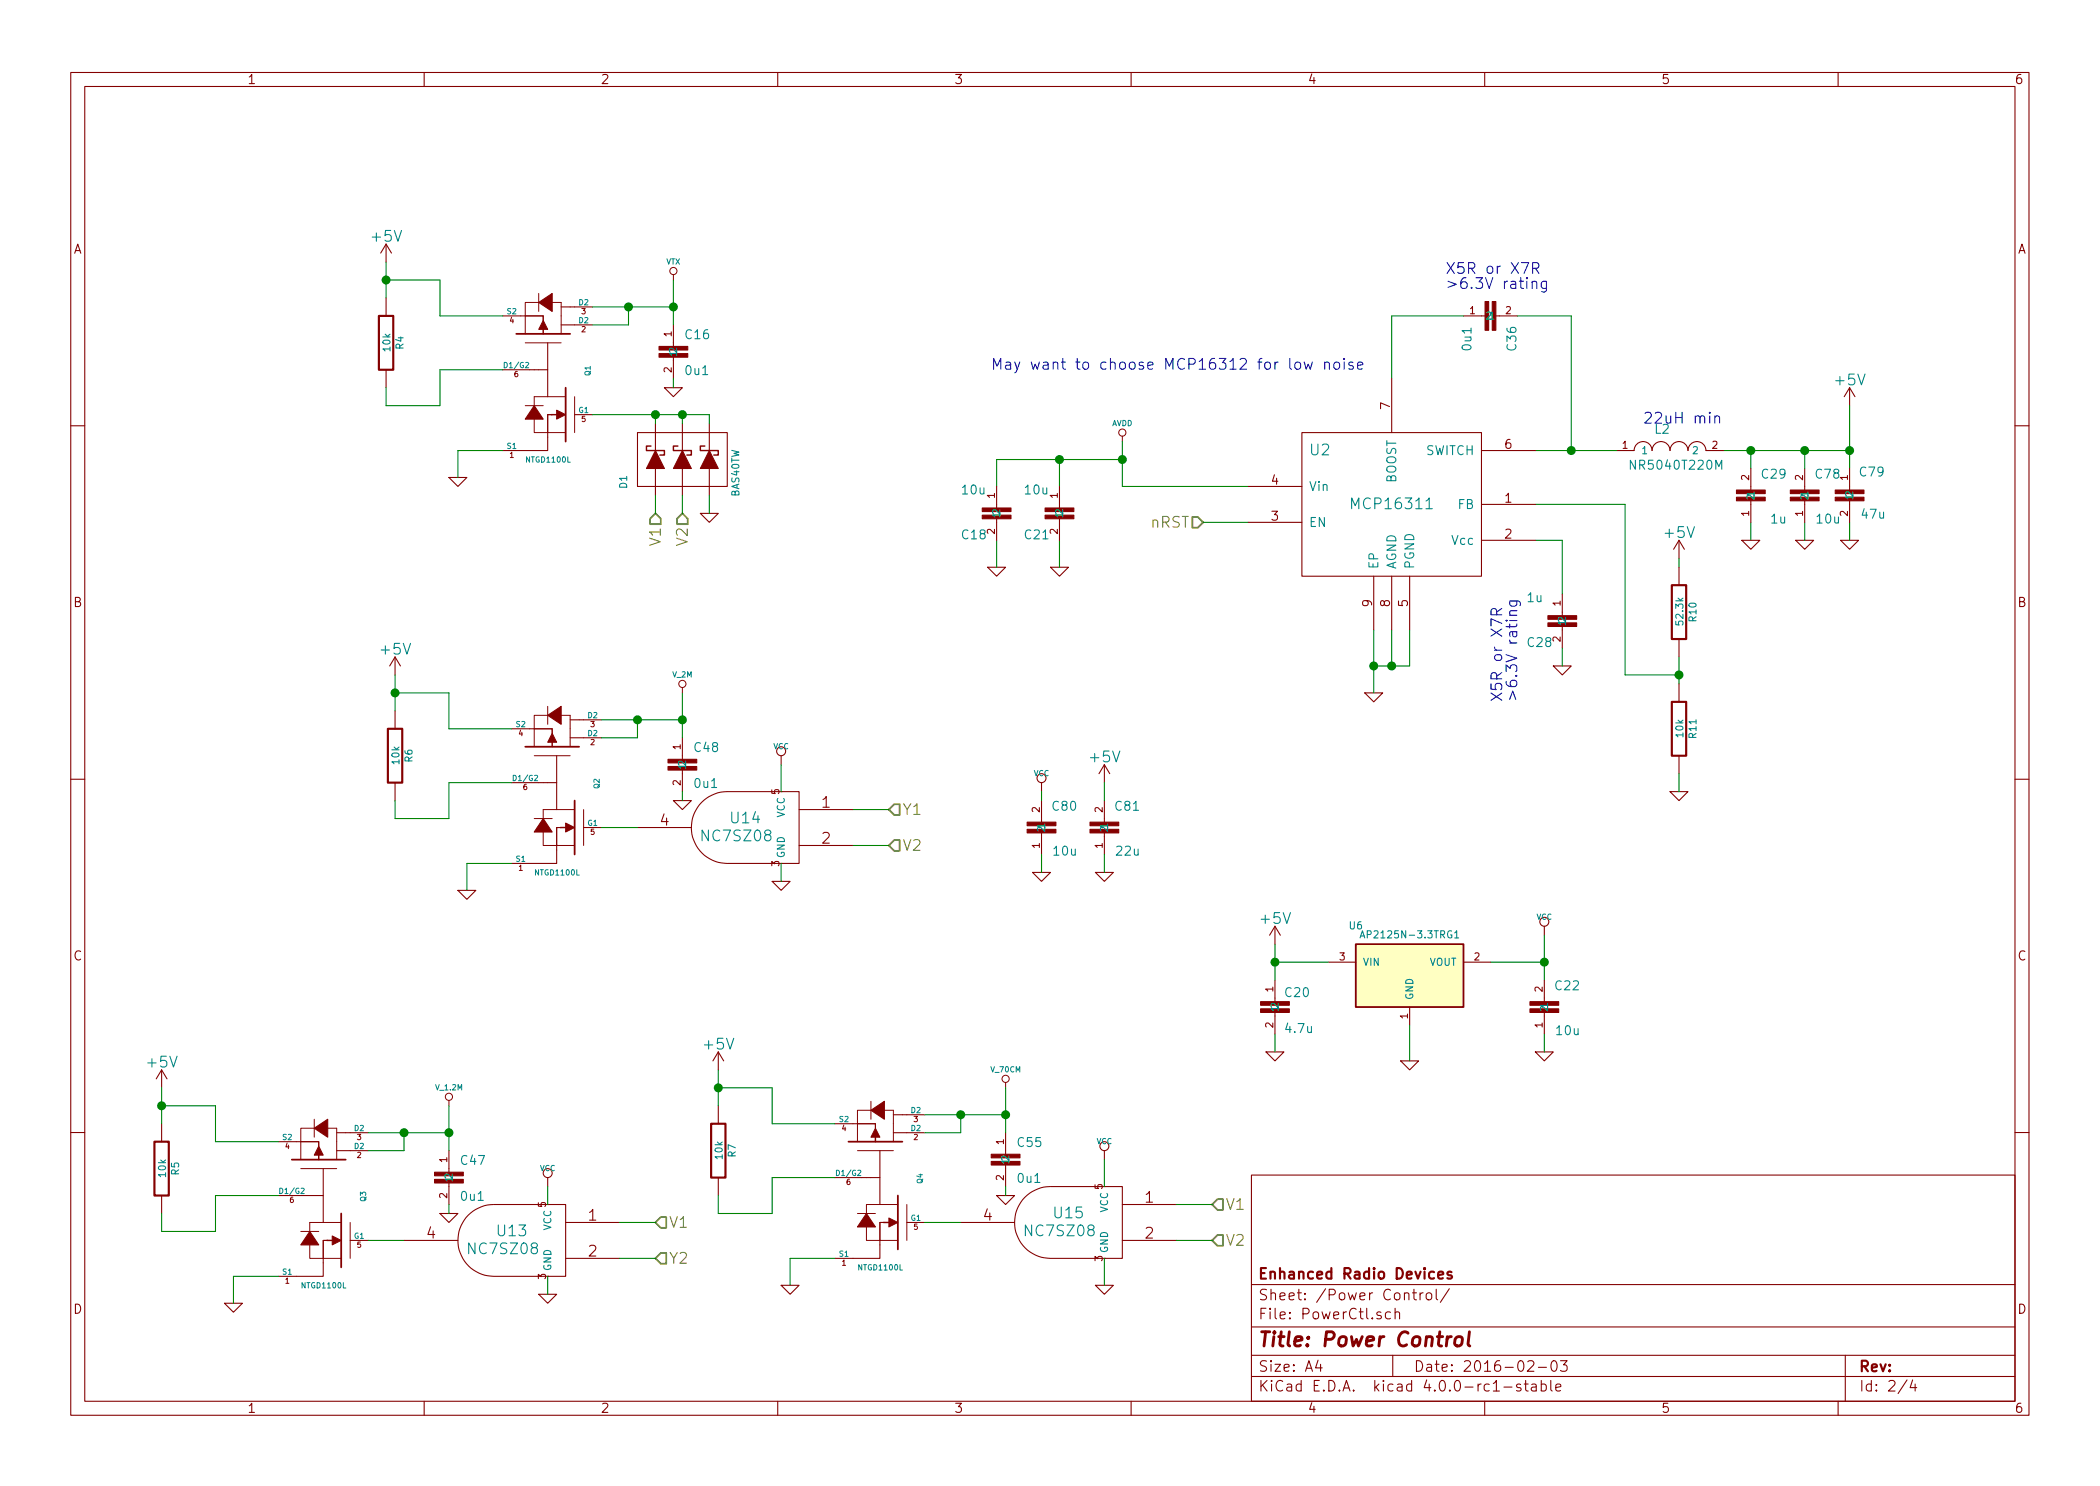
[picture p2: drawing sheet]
EESchema Schematic File Version 2
LIBS:power
LIBS:device
LIBS:transistors
LIBS:conn
LIBS:linear
LIBS:regul
LIBS:74xx
LIBS:cmos4000
LIBS:adc-dac
LIBS:memory
LIBS:xilinx
LIBS:microcontrollers
LIBS:dsp
LIBS:microchip
LIBS:analog_switches
LIBS:motorola
LIBS:texas
LIBS:intel
LIBS:audio
LIBS:interface
LIBS:digital-audio
LIBS:philips
LIBS:display
LIBS:cypress
LIBS:siliconi
LIBS:opto
LIBS:atmel
LIBS:contrib
LIBS:valves
LIBS:metrix_parts
LIBS:mogar_KiCAD
LIBS:SparkFun
LIBS:HamShield09-cache
EELAYER 25 0
EELAYER END
$Descr A4 11693 8268
encoding utf-8
Sheet 2 4
Title "Power Control"
Date "2016-02-03"
Rev ""
Comp "Enhanced Radio Devices"
Comment1 ""
Comment2 ""
Comment3 ""
Comment4 ""
$EndDescr
$Comp
L GND-RESCUE-HAMShield04 #PWR023
U 1 1
P 9750 3000
F 0 "#PWR023" H 9750 3000 30  0001 C CNN
F 1 "GND" H 9750 2930 30  0001 C CNN
F 2 "" H 9750 3000 60  0001 C CNN
F 3 "" H 9750 3000 60  0001 C CNN
	1    9750 3000
	1    0    0    -1  
$EndComp
$Comp
L INDUCTORPWR L2
U 1 1
P 9300 2500
F 0 "L2" V 9450 2500 50  0000 L BNN
F 1 "NR5040T220M" V 9250 2200 50  0000 L BNN
F 2 "mogar_modules_new:NR5040" H 9300 2650 50  0001 C CNN
F 3 "~" H 9300 2500 60  0000 C CNN
	1    9300 2500
	0    -1   -1   0   
$EndComp
Text HLabel 6700 2900 0    60   Input ~ 0
nRST
Text Notes 9150 2350 0    60   ~ 0
22uH min
$Comp
L GND-RESCUE-HAMShield04 #PWR024
U 1 1
P 10050 3000
F 0 "#PWR024" H 10050 3000 30  0001 C CNN
F 1 "GND" H 10050 2930 30  0001 C CNN
F 2 "" H 10050 3000 60  0001 C CNN
F 3 "" H 10050 3000 60  0001 C CNN
	1    10050 3000
	1    0    0    -1  
$EndComp
$Comp
L VCC #PWR025
U 1 1
P 8600 5200
F 0 "#PWR025" H 8600 5300 30  0001 C CNN
F 1 "VCC" H 8600 5300 30  0000 C CNN
F 2 "" H 8600 5200 60  0000 C CNN
F 3 "" H 8600 5200 60  0000 C CNN
	1    8600 5200
	1    0    0    -1  
$EndComp
$Comp
L GND-RESCUE-HAMShield04 #PWR026
U 1 1
P 8600 5850
F 0 "#PWR026" H 8600 5850 30  0001 C CNN
F 1 "GND" H 8600 5780 30  0001 C CNN
F 2 "" H 8600 5850 60  0001 C CNN
F 3 "" H 8600 5850 60  0001 C CNN
	1    8600 5850
	1    0    0    -1  
$EndComp
$Comp
L GND-RESCUE-HAMShield04 #PWR027
U 1 1
P 7850 5900
F 0 "#PWR027" H 7850 5900 30  0001 C CNN
F 1 "GND" H 7850 5830 30  0001 C CNN
F 2 "" H 7850 5900 60  0001 C CNN
F 3 "" H 7850 5900 60  0001 C CNN
	1    7850 5900
	1    0    0    -1  
$EndComp
$Comp
L +5V #PWR028
U 1 1
P 7100 5250
F 0 "#PWR028" H 7100 5100 60  0001 C CNN
F 1 "+5V" H 7100 5390 60  0000 C CNN
F 2 "" H 7100 5250 60  0000 C CNN
F 3 "" H 7100 5250 60  0000 C CNN
	1    7100 5250
	1    0    0    -1  
$EndComp
$Comp
L CAP0603-CAP C20
U 1 1
P 7100 5650
F 0 "C20" H 7150 5750 50  0000 L BNN
F 1 "4.7u" H 7150 5550 50  0000 L BNN
F 2 "Capacitors_SMD:C_0603" H 7550 5500 50  0001 C CNN
F 3 "~" H 7100 5650 60  0000 C CNN
	1    7100 5650
	1    0    0    -1  
$EndComp
$Comp
L GND-RESCUE-HAMShield04 #PWR029
U 1 1
P 7100 5850
F 0 "#PWR029" H 7100 5850 30  0001 C CNN
F 1 "GND" H 7100 5780 30  0001 C CNN
F 2 "" H 7100 5850 60  0001 C CNN
F 3 "" H 7100 5850 60  0001 C CNN
	1    7100 5850
	1    0    0    -1  
$EndComp
$Comp
L +5V #PWR030
U 1 1
P 10300 2250
F 0 "#PWR030" H 10300 2100 60  0001 C CNN
F 1 "+5V" H 10300 2390 60  0000 C CNN
F 2 "" H 10300 2250 60  0000 C CNN
F 3 "" H 10300 2250 60  0000 C CNN
	1    10300 2250
	1    0    0    -1  
$EndComp
$Comp
L +5V #PWR031
U 1 1
P 9350 3100
F 0 "#PWR031" H 9350 2950 60  0001 C CNN
F 1 "+5V" H 9350 3240 60  0000 C CNN
F 2 "" H 9350 3100 60  0000 C CNN
F 3 "" H 9350 3100 60  0000 C CNN
	1    9350 3100
	1    0    0    -1  
$EndComp
$Comp
L GND-RESCUE-HAMShield04 #PWR032
U 1 1
P 7650 3850
F 0 "#PWR032" H 7650 3850 30  0001 C CNN
F 1 "GND" H 7650 3780 30  0001 C CNN
F 2 "" H 7650 3850 60  0001 C CNN
F 3 "" H 7650 3850 60  0001 C CNN
	1    7650 3850
	1    0    0    -1  
$EndComp
$Comp
L AVDD #PWR033
U 1 1
P 6250 2450
F 0 "#PWR033" H 6250 2550 30  0001 C CNN
F 1 "AVDD" H 6250 2550 30  0000 C CNN
F 2 "" H 6250 2450 60  0001 C CNN
F 3 "" H 6250 2450 60  0001 C CNN
	1    6250 2450
	1    0    0    -1  
$EndComp
$Comp
L R-RESCUE-HAMShield04 R4
U 1 1
P 2150 1900
F 0 "R4" V 2230 1900 40  0000 C CNN
F 1 "10k" V 2157 1901 40  0000 C CNN
F 2 "Resistors_SMD:R_0402" V 2080 1900 30  0001 C CNN
F 3 "" H 2150 1900 30  0000 C CNN
	1    2150 1900
	1    0    0    -1  
$EndComp
$Comp
L VTX #VTX034
U 1 1
P 3750 1550
F 0 "#VTX034" H 3750 1650 30  0001 C CNN
F 1 "VTX" H 3750 1650 30  0000 C CNN
F 2 "" H 3750 1550 60  0001 C CNN
F 3 "" H 3750 1550 60  0001 C CNN
	1    3750 1550
	1    0    0    -1  
$EndComp
$Comp
L CAP0603-CAP C?
U 1 1
P 3750 2000
AR Path="/5209228F/520BF374" Ref="C?"  Part="1" 
AR Path="/5220DBD9/55F6A07B" Ref="C16"  Part="1" 
F 0 "C16" H 3810 2115 50  0000 L BNN
F 1 "0u1" H 3810 1915 50  0000 L BNN
F 2 "Capacitors_SMD:C_0402" H 4200 1850 50  0001 C CNN
F 3 "" H 3750 2000 60  0001 C CNN
	1    3750 2000
	1    0    0    -1  
$EndComp
$Comp
L GND-RESCUE-HAMShield04 #PWR035
U 1 1
P 3750 2150
F 0 "#PWR035" H 3750 2150 30  0001 C CNN
F 1 "GND" H 3750 2080 30  0001 C CNN
F 2 "" H 3750 2150 60  0001 C CNN
F 3 "" H 3750 2150 60  0001 C CNN
	1    3750 2150
	1    0    0    -1  
$EndComp
$Comp
L GND-RESCUE-HAMShield04 #PWR036
U 1 1
P 2550 2650
F 0 "#PWR036" H 2550 2650 30  0001 C CNN
F 1 "GND" H 2550 2580 30  0001 C CNN
F 2 "" H 2550 2650 60  0001 C CNN
F 3 "" H 2550 2650 60  0001 C CNN
	1    2550 2650
	1    0    0    -1  
$EndComp
$Comp
L +5V #PWR037
U 1 1
P 2150 1450
F 0 "#PWR037" H 2150 1300 60  0001 C CNN
F 1 "+5V" H 2150 1590 60  0000 C CNN
F 2 "" H 2150 1450 60  0000 C CNN
F 3 "" H 2150 1450 60  0000 C CNN
	1    2150 1450
	1    0    0    -1  
$EndComp
$Comp
L NTGD1100L Q1
U 1 1
P 3050 2050
F 0 "Q1" H 3075 1825 30  0000 R CNN
F 1 "NTGD1100L" V 2550 2175 30  0000 R CNN
F 2 "mogar_modules_new:SC-74" V 2800 1950 60  0001 C CNN
F 3 "" V 2800 1950 60  0000 C CNN
	1    3050 2050
	0    -1   -1   0   
$EndComp
$Comp
L CAP0603-CAP C36
U 1 1
P 8350 1750
F 0 "C36" H 8150 1650 50  0000 L BNN
F 1 "0u1" H 8150 1900 50  0000 L BNN
F 2 "Capacitors_SMD:C_0402" H 8800 1600 50  0001 C CNN
F 3 "~" H 8350 1750 60  0000 C CNN
	1    8350 1750
	0    -1   -1   0   
$EndComp
$Comp
L GND-RESCUE-HAMShield04 #PWR038
U 1 1
P 5550 3150
F 0 "#PWR038" H 5550 3150 30  0001 C CNN
F 1 "GND" H 5550 3080 30  0001 C CNN
F 2 "" H 5550 3150 60  0001 C CNN
F 3 "" H 5550 3150 60  0001 C CNN
	1    5550 3150
	1    0    0    -1  
$EndComp
$Comp
L GND-RESCUE-HAMShield04 #PWR039
U 1 1
P 5900 3150
F 0 "#PWR039" H 5900 3150 30  0001 C CNN
F 1 "GND" H 5900 3080 30  0001 C CNN
F 2 "" H 5900 3150 60  0001 C CNN
F 3 "" H 5900 3150 60  0001 C CNN
	1    5900 3150
	1    0    0    -1  
$EndComp
Text Notes 8050 1600 0    60   ~ 0
X5R or X7R\n>6.3V rating
$Comp
L R-RESCUE-HAMShield04 R7
U 1 1
P 4000 6400
F 0 "R7" V 4080 6400 40  0000 C CNN
F 1 "10k" V 4007 6401 40  0000 C CNN
F 2 "Resistors_SMD:R_0402" V 3930 6400 30  0001 C CNN
F 3 "" H 4000 6400 30  0000 C CNN
	1    4000 6400
	1    0    0    -1  
$EndComp
$Comp
L CAP0603-CAP C?
U 1 1
P 5600 6500
AR Path="/5209228F/520BF374" Ref="C?"  Part="1" 
AR Path="/5220DBD9/55F85BB3" Ref="C55"  Part="1" 
F 0 "C55" H 5660 6615 50  0000 L BNN
F 1 "0u1" H 5660 6415 50  0000 L BNN
F 2 "Capacitors_SMD:C_0402" H 6050 6350 50  0001 C CNN
F 3 "" H 5600 6500 60  0001 C CNN
	1    5600 6500
	1    0    0    -1  
$EndComp
$Comp
L GND-RESCUE-HAMShield04 #PWR040
U 1 1
P 5600 6650
F 0 "#PWR040" H 5600 6650 30  0001 C CNN
F 1 "GND" H 5600 6580 30  0001 C CNN
F 2 "" H 5600 6650 60  0001 C CNN
F 3 "" H 5600 6650 60  0001 C CNN
	1    5600 6650
	1    0    0    -1  
$EndComp
$Comp
L GND-RESCUE-HAMShield04 #PWR041
U 1 1
P 4400 7150
F 0 "#PWR041" H 4400 7150 30  0001 C CNN
F 1 "GND" H 4400 7080 30  0001 C CNN
F 2 "" H 4400 7150 60  0001 C CNN
F 3 "" H 4400 7150 60  0001 C CNN
	1    4400 7150
	1    0    0    -1  
$EndComp
$Comp
L +5V #PWR042
U 1 1
P 4000 5950
F 0 "#PWR042" H 4000 5800 60  0001 C CNN
F 1 "+5V" H 4000 6090 60  0000 C CNN
F 2 "" H 4000 5950 60  0000 C CNN
F 3 "" H 4000 5950 60  0000 C CNN
	1    4000 5950
	1    0    0    -1  
$EndComp
$Comp
L NTGD1100L Q4
U 1 1
P 4900 6550
F 0 "Q4" H 4925 6325 30  0000 R CNN
F 1 "NTGD1100L" V 4400 6675 30  0000 R CNN
F 2 "mogar_modules_new:SC-74" V 4650 6450 60  0001 C CNN
F 3 "" V 4650 6450 60  0000 C CNN
	1    4900 6550
	0    -1   -1   0   
$EndComp
$Comp
L R-RESCUE-HAMShield04 R5
U 1 1
P 900 6500
F 0 "R5" V 980 6500 40  0000 C CNN
F 1 "10k" V 907 6501 40  0000 C CNN
F 2 "Resistors_SMD:R_0402" V 830 6500 30  0001 C CNN
F 3 "" H 900 6500 30  0000 C CNN
	1    900  6500
	1    0    0    -1  
$EndComp
$Comp
L CAP0603-CAP C?
U 1 1
P 2500 6600
AR Path="/5209228F/520BF374" Ref="C?"  Part="1" 
AR Path="/5220DBD9/55F85D7C" Ref="C47"  Part="1" 
F 0 "C47" H 2560 6715 50  0000 L BNN
F 1 "0u1" H 2560 6515 50  0000 L BNN
F 2 "Capacitors_SMD:C_0402" H 2950 6450 50  0001 C CNN
F 3 "" H 2500 6600 60  0001 C CNN
	1    2500 6600
	1    0    0    -1  
$EndComp
$Comp
L GND-RESCUE-HAMShield04 #PWR043
U 1 1
P 2500 6750
F 0 "#PWR043" H 2500 6750 30  0001 C CNN
F 1 "GND" H 2500 6680 30  0001 C CNN
F 2 "" H 2500 6750 60  0001 C CNN
F 3 "" H 2500 6750 60  0001 C CNN
	1    2500 6750
	1    0    0    -1  
$EndComp
$Comp
L GND-RESCUE-HAMShield04 #PWR044
U 1 1
P 1300 7250
F 0 "#PWR044" H 1300 7250 30  0001 C CNN
F 1 "GND" H 1300 7180 30  0001 C CNN
F 2 "" H 1300 7250 60  0001 C CNN
F 3 "" H 1300 7250 60  0001 C CNN
	1    1300 7250
	1    0    0    -1  
$EndComp
$Comp
L +5V #PWR045
U 1 1
P 900 6050
F 0 "#PWR045" H 900 5900 60  0001 C CNN
F 1 "+5V" H 900 6190 60  0000 C CNN
F 2 "" H 900 6050 60  0000 C CNN
F 3 "" H 900 6050 60  0000 C CNN
	1    900  6050
	1    0    0    -1  
$EndComp
$Comp
L NTGD1100L Q2
U 1 1
P 3100 4350
F 0 "Q2" H 3125 4125 30  0000 R CNN
F 1 "NTGD1100L" V 2600 4475 30  0000 R CNN
F 2 "mogar_modules_new:SC-74" V 2850 4250 60  0001 C CNN
F 3 "" V 2850 4250 60  0000 C CNN
	1    3100 4350
	0    -1   -1   0   
$EndComp
$Comp
L R-RESCUE-HAMShield04 R6
U 1 1
P 2200 4200
F 0 "R6" V 2280 4200 40  0000 C CNN
F 1 "10k" V 2207 4201 40  0000 C CNN
F 2 "Resistors_SMD:R_0402" V 2130 4200 30  0001 C CNN
F 3 "" H 2200 4200 30  0000 C CNN
	1    2200 4200
	1    0    0    -1  
$EndComp
$Comp
L CAP0603-CAP C?
U 1 1
P 3800 4300
AR Path="/5209228F/520BF374" Ref="C?"  Part="1" 
AR Path="/5220DBD9/55F85F5A" Ref="C48"  Part="1" 
F 0 "C48" H 3860 4415 50  0000 L BNN
F 1 "0u1" H 3860 4215 50  0000 L BNN
F 2 "Capacitors_SMD:C_0402" H 4250 4150 50  0001 C CNN
F 3 "" H 3800 4300 60  0001 C CNN
	1    3800 4300
	1    0    0    -1  
$EndComp
$Comp
L GND-RESCUE-HAMShield04 #PWR046
U 1 1
P 3800 4450
F 0 "#PWR046" H 3800 4450 30  0001 C CNN
F 1 "GND" H 3800 4380 30  0001 C CNN
F 2 "" H 3800 4450 60  0001 C CNN
F 3 "" H 3800 4450 60  0001 C CNN
	1    3800 4450
	1    0    0    -1  
$EndComp
$Comp
L GND-RESCUE-HAMShield04 #PWR047
U 1 1
P 2600 4950
F 0 "#PWR047" H 2600 4950 30  0001 C CNN
F 1 "GND" H 2600 4880 30  0001 C CNN
F 2 "" H 2600 4950 60  0001 C CNN
F 3 "" H 2600 4950 60  0001 C CNN
	1    2600 4950
	1    0    0    -1  
$EndComp
$Comp
L +5V #PWR048
U 1 1
P 2200 3750
F 0 "#PWR048" H 2200 3600 60  0001 C CNN
F 1 "+5V" H 2200 3890 60  0000 C CNN
F 2 "" H 2200 3750 60  0000 C CNN
F 3 "" H 2200 3750 60  0000 C CNN
	1    2200 3750
	1    0    0    -1  
$EndComp
$Comp
L NTGD1100L Q3
U 1 1
P 1800 6650
F 0 "Q3" H 1825 6425 30  0000 R CNN
F 1 "NTGD1100L" V 1300 6775 30  0000 R CNN
F 2 "mogar_modules_new:SC-74" V 1550 6550 60  0001 C CNN
F 3 "" V 1550 6550 60  0000 C CNN
	1    1800 6650
	0    -1   -1   0   
$EndComp
$Comp
L V_2M #V_2M049
U 1 1
P 3800 3850
F 0 "#V_2M049" H 3800 3950 30  0001 C CNN
F 1 "V_2M" H 3800 3950 30  0000 C CNN
F 2 "" H 3800 3850 60  0000 C CNN
F 3 "" H 3800 3850 60  0000 C CNN
	1    3800 3850
	1    0    0    -1  
$EndComp
$Comp
L V_70CM #V_70CM050
U 1 1
P 5600 6050
F 0 "#V_70CM050" H 5600 6150 30  0001 C CNN
F 1 "V_70CM" H 5600 6150 30  0000 C CNN
F 2 "" H 5600 6050 60  0000 C CNN
F 3 "" H 5600 6050 60  0000 C CNN
	1    5600 6050
	1    0    0    -1  
$EndComp
$Comp
L V_1.2M #V_1.2M051
U 1 1
P 2500 6150
F 0 "#V_1.2M051" H 2500 6250 30  0001 C CNN
F 1 "V_1.2M" H 2500 6250 30  0000 C CNN
F 2 "" H 2500 6150 60  0000 C CNN
F 3 "" H 2500 6150 60  0000 C CNN
	1    2500 6150
	1    0    0    -1  
$EndComp
$Comp
L BAS40TW D1
U 1 1
P 3800 2550
F 0 "D1" H 3675 2875 40  0000 C CNN
F 1 "BAS40TW" H 3725 2250 40  0000 C CNN
F 2 "mogar_modules_new:SOT-363" H 3800 2700 60  0001 C CNN
F 3 "" H 3800 2700 60  0000 C CNN
	1    3800 2550
	0    -1   -1   0   
$EndComp
$Comp
L NC7SZ08 U14
U 1 1
P 4150 4600
F 0 "U14" H 4150 4650 60  0000 C CNN
F 1 "NC7SZ08" H 4200 4550 60  0000 C CNN
F 2 "Transistors_SMD:sc70-5" H 4150 4600 60  0001 C CNN
F 3 "" H 4150 4600 60  0000 C CNN
	1    4150 4600
	-1   0    0    -1  
$EndComp
$Comp
L NC7SZ08 U13
U 1 1
P 2850 6900
F 0 "U13" H 2850 6950 60  0000 C CNN
F 1 "NC7SZ08" H 2900 6850 60  0000 C CNN
F 2 "Transistors_SMD:sc70-5" H 2850 6900 60  0001 C CNN
F 3 "" H 2850 6900 60  0000 C CNN
	1    2850 6900
	-1   0    0    -1  
$EndComp
$Comp
L NC7SZ08 U15
U 1 1
P 5950 6800
F 0 "U15" H 5950 6850 60  0000 C CNN
F 1 "NC7SZ08" H 6000 6750 60  0000 C CNN
F 2 "Transistors_SMD:sc70-5" H 5950 6800 60  0001 C CNN
F 3 "" H 5950 6800 60  0000 C CNN
	1    5950 6800
	-1   0    0    -1  
$EndComp
$Comp
L GND-RESCUE-HAMShield04 #PWR052
U 1 1
P 4350 4900
F 0 "#PWR052" H 4350 4900 30  0001 C CNN
F 1 "GND" H 4350 4830 30  0001 C CNN
F 2 "" H 4350 4900 60  0001 C CNN
F 3 "" H 4350 4900 60  0001 C CNN
	1    4350 4900
	1    0    0    -1  
$EndComp
$Comp
L GND-RESCUE-HAMShield04 #PWR053
U 1 1
P 3050 7200
F 0 "#PWR053" H 3050 7200 30  0001 C CNN
F 1 "GND" H 3050 7130 30  0001 C CNN
F 2 "" H 3050 7200 60  0001 C CNN
F 3 "" H 3050 7200 60  0001 C CNN
	1    3050 7200
	1    0    0    -1  
$EndComp
$Comp
L GND-RESCUE-HAMShield04 #PWR054
U 1 1
P 6150 7150
F 0 "#PWR054" H 6150 7150 30  0001 C CNN
F 1 "GND" H 6150 7080 30  0001 C CNN
F 2 "" H 6150 7150 60  0001 C CNN
F 3 "" H 6150 7150 60  0001 C CNN
	1    6150 7150
	1    0    0    -1  
$EndComp
$Comp
L VCC #PWR055
U 1 1
P 6150 6450
F 0 "#PWR055" H 6150 6550 30  0001 C CNN
F 1 "VCC" H 6150 6550 30  0000 C CNN
F 2 "" H 6150 6450 60  0000 C CNN
F 3 "" H 6150 6450 60  0000 C CNN
	1    6150 6450
	1    0    0    -1  
$EndComp
$Comp
L VCC #PWR056
U 1 1
P 3050 6600
F 0 "#PWR056" H 3050 6700 30  0001 C CNN
F 1 "VCC" H 3050 6700 30  0000 C CNN
F 2 "" H 3050 6600 60  0000 C CNN
F 3 "" H 3050 6600 60  0000 C CNN
	1    3050 6600
	1    0    0    -1  
$EndComp
$Comp
L VCC #PWR057
U 1 1
P 4350 4250
F 0 "#PWR057" H 4350 4350 30  0001 C CNN
F 1 "VCC" H 4350 4350 30  0000 C CNN
F 2 "" H 4350 4250 60  0000 C CNN
F 3 "" H 4350 4250 60  0000 C CNN
	1    4350 4250
	1    0    0    -1  
$EndComp
Text HLabel 3650 6800 2    60   Input ~ 0
V1
Text HLabel 3650 7000 2    60   Input ~ 0
Y2
Text HLabel 6750 6700 2    60   Input ~ 0
V1
Text HLabel 6750 6900 2    60   Input ~ 0
V2
Text HLabel 4950 4500 2    60   Input ~ 0
Y1
Text HLabel 4950 4700 2    60   Input ~ 0
V2
Text HLabel 3650 2850 3    60   Input ~ 0
V1
Text HLabel 3800 2850 3    60   Input ~ 0
V2
$Comp
L CAP0603-CAP C28
U 1 1
P 8700 3500
F 0 "C28" H 8500 3400 50  0000 L BNN
F 1 "1u" H 8500 3650 50  0000 L BNN
F 2 "Capacitors_SMD:C_0402" H 9150 3350 50  0001 C CNN
F 3 "~" H 8700 3500 60  0000 C CNN
	1    8700 3500
	1    0    0    -1  
$EndComp
$Comp
L GND-RESCUE-HAMShield04 #PWR058
U 1 1
P 8700 3700
F 0 "#PWR058" H 8700 3700 30  0001 C CNN
F 1 "GND" H 8700 3630 30  0001 C CNN
F 2 "" H 8700 3700 60  0001 C CNN
F 3 "" H 8700 3700 60  0001 C CNN
	1    8700 3700
	1    0    0    -1  
$EndComp
Wire Wire Line
	8550 2500 9000 2500
Wire Wire Line
	9750 3000 9750 2900
Wire Wire Line
	9750 2500 9750 2600
Connection ~ 9750 2500
Connection ~ 10050 2500
Wire Wire Line
	10050 3000 10050 2900
Wire Wire Line
	8600 5200 8600 5450
Connection ~ 8600 5350
Wire Wire Line
	8600 5850 8600 5750
Wire Wire Line
	7850 5900 7850 5700
Wire Wire Line
	7400 5350 7100 5350
Wire Wire Line
	7100 5250 7100 5450
Connection ~ 7100 5350
Wire Wire Line
	7100 5850 7100 5750
Wire Wire Line
	9600 2500 10300 2500
Wire Wire Line
	2550 2650 2550 2500
Wire Wire Line
	3300 1700 3750 1700
Wire Wire Line
	3750 1550 3750 1800
Connection ~ 3750 1700
Wire Wire Line
	3300 1800 3500 1800
Wire Wire Line
	3500 1800 3500 1700
Connection ~ 3500 1700
Wire Wire Line
	2150 1450 2150 1650
Wire Wire Line
	2800 1750 2450 1750
Wire Wire Line
	2450 1750 2450 1550
Wire Wire Line
	2450 1550 2150 1550
Connection ~ 2150 1550
Wire Wire Line
	2450 2050 2800 2050
Wire Wire Line
	2150 2250 2150 2150
Wire Wire Line
	2450 2050 2450 2250
Wire Wire Line
	2450 2250 2150 2250
Wire Wire Line
	3750 2150 3750 2100
Wire Wire Line
	3300 2300 3950 2300
Wire Wire Line
	2550 2500 2800 2500
Wire Wire Line
	6700 2900 6950 2900
Wire Wire Line
	7650 3850 7650 3500
Connection ~ 7650 3700
Wire Wire Line
	7850 3500 7850 3700
Wire Wire Line
	7750 3500 7750 3700
Connection ~ 7750 3700
Wire Wire Line
	9350 3100 9350 3150
Connection ~ 8750 2500
Wire Wire Line
	8150 1750 7750 1750
Wire Wire Line
	7750 1750 7750 2100
Wire Wire Line
	5900 3000 5900 3150
Wire Wire Line
	5550 3150 5550 3000
Wire Wire Line
	5550 2550 5550 2700
Connection ~ 6250 2550
Wire Wire Line
	5900 2550 5900 2700
Connection ~ 5900 2550
Wire Wire Line
	5550 2550 6250 2550
Wire Wire Line
	8600 5350 8300 5350
Wire Wire Line
	4400 7150 4400 7000
Wire Wire Line
	5150 6200 5600 6200
Wire Wire Line
	5600 6050 5600 6300
Connection ~ 5600 6200
Wire Wire Line
	5150 6300 5350 6300
Wire Wire Line
	5350 6300 5350 6200
Connection ~ 5350 6200
Wire Wire Line
	4000 5950 4000 6150
Wire Wire Line
	4650 6250 4300 6250
Wire Wire Line
	4300 6250 4300 6050
Wire Wire Line
	4300 6050 4000 6050
Connection ~ 4000 6050
Wire Wire Line
	4300 6550 4650 6550
Wire Wire Line
	4000 6750 4000 6650
Wire Wire Line
	4300 6550 4300 6750
Wire Wire Line
	4300 6750 4000 6750
Wire Wire Line
	5600 6650 5600 6600
Wire Wire Line
	5350 6800 5150 6800
Wire Wire Line
	4400 7000 4650 7000
Wire Wire Line
	1300 7250 1300 7100
Wire Wire Line
	2050 6300 2500 6300
Wire Wire Line
	2500 6150 2500 6400
Connection ~ 2500 6300
Wire Wire Line
	2050 6400 2250 6400
Wire Wire Line
	2250 6400 2250 6300
Connection ~ 2250 6300
Wire Wire Line
	900  6050 900  6250
Wire Wire Line
	1550 6350 1200 6350
Wire Wire Line
	1200 6350 1200 6150
Wire Wire Line
	1200 6150 900  6150
Connection ~ 900  6150
Wire Wire Line
	1200 6650 1550 6650
Wire Wire Line
	900  6850 900  6750
Wire Wire Line
	1200 6650 1200 6850
Wire Wire Line
	1200 6850 900  6850
Wire Wire Line
	2500 6750 2500 6700
Wire Wire Line
	2250 6900 2050 6900
Wire Wire Line
	1300 7100 1550 7100
Wire Wire Line
	2600 4950 2600 4800
Wire Wire Line
	3350 4000 3800 4000
Wire Wire Line
	3800 3850 3800 4100
Connection ~ 3800 4000
Wire Wire Line
	3350 4100 3550 4100
Wire Wire Line
	3550 4100 3550 4000
Connection ~ 3550 4000
Wire Wire Line
	2200 3750 2200 3950
Wire Wire Line
	2850 4050 2500 4050
Wire Wire Line
	2500 4050 2500 3850
Wire Wire Line
	2500 3850 2200 3850
Connection ~ 2200 3850
Wire Wire Line
	2500 4350 2850 4350
Wire Wire Line
	2200 4550 2200 4450
Wire Wire Line
	2500 4350 2500 4550
Wire Wire Line
	2500 4550 2200 4550
Wire Wire Line
	3800 4450 3800 4400
Wire Wire Line
	3550 4600 3350 4600
Wire Wire Line
	2600 4800 2850 4800
Wire Wire Line
	3950 2300 3950 2350
Wire Wire Line
	3800 2350 3800 2300
Connection ~ 3800 2300
Wire Wire Line
	3650 2350 3650 2300
Connection ~ 3650 2300
Wire Wire Line
	3800 2750 3800 2850
Wire Wire Line
	3650 2750 3650 2850
Wire Wire Line
	4350 4900 4350 4800
Wire Wire Line
	3050 7200 3050 7100
Wire Wire Line
	6150 7150 6150 7000
Wire Wire Line
	6150 6450 6150 6600
Wire Wire Line
	3050 6600 3050 6700
Wire Wire Line
	4350 4250 4350 4400
Wire Wire Line
	3650 6800 3450 6800
Wire Wire Line
	3650 7000 3450 7000
Wire Wire Line
	6750 6700 6550 6700
Wire Wire Line
	6750 6900 6550 6900
Wire Wire Line
	4950 4500 4750 4500
Wire Wire Line
	4950 4700 4750 4700
Wire Wire Line
	6950 2700 6250 2700
Wire Wire Line
	6250 2700 6250 2450
Wire Wire Line
	8750 2500 8750 1750
Wire Wire Line
	8750 1750 8450 1750
Wire Wire Line
	8700 3700 8700 3600
Wire Wire Line
	8550 3000 8700 3000
Wire Wire Line
	8700 3000 8700 3300
Wire Wire Line
	7850 3700 7650 3700
$Comp
L R-RESCUE-HAMShield04 R10
U 1 1
P 9350 3400
F 0 "R10" V 9430 3400 40  0000 C CNN
F 1 "52.3k" V 9357 3401 40  0000 C CNN
F 2 "Resistors_SMD:R_0402" V 9280 3400 30  0001 C CNN
F 3 "" H 9350 3400 30  0000 C CNN
	1    9350 3400
	1    0    0    -1  
$EndComp
$Comp
L R-RESCUE-HAMShield04 R11
U 1 1
P 9350 4050
F 0 "R11" V 9430 4050 40  0000 C CNN
F 1 "10k" V 9357 4051 40  0000 C CNN
F 2 "Resistors_SMD:R_0402" V 9280 4050 30  0001 C CNN
F 3 "" H 9350 4050 30  0000 C CNN
	1    9350 4050
	1    0    0    -1  
$EndComp
$Comp
L GND-RESCUE-HAMShield04 #PWR059
U 1 1
P 9350 4400
F 0 "#PWR059" H 9350 4400 30  0001 C CNN
F 1 "GND" H 9350 4330 30  0001 C CNN
F 2 "" H 9350 4400 60  0001 C CNN
F 3 "" H 9350 4400 60  0001 C CNN
	1    9350 4400
	1    0    0    -1  
$EndComp
Wire Wire Line
	9350 4400 9350 4300
Wire Wire Line
	9350 3800 9350 3650
Wire Wire Line
	8550 2800 9050 2800
Wire Wire Line
	9050 2800 9050 3750
Wire Wire Line
	9050 3750 9350 3750
Connection ~ 9350 3750
Text Notes 8450 3900 1    60   ~ 0
X5R or X7R\n>6.3V rating
Text Notes 7600 2050 2    60   ~ 0
May want to choose MCP16312 for low noise
$Comp
L CAP0603-CAP C18
U 1 1
P 5550 2900
F 0 "C18" H 5350 2800 50  0000 L BNN
F 1 "10u" H 5350 3050 50  0000 L BNN
F 2 "Capacitors_SMD:C_0805" H 6000 2750 50  0001 C CNN
F 3 "~" H 5550 2900 60  0000 C CNN
	1    5550 2900
	1    0    0    -1  
$EndComp
$Comp
L CAP0603-CAP C21
U 1 1
P 5900 2900
F 0 "C21" H 5700 2800 50  0000 L BNN
F 1 "10u" H 5700 3050 50  0000 L BNN
F 2 "Capacitors_SMD:C_0805" H 6350 2750 50  0001 C CNN
F 3 "~" H 5900 2900 60  0000 C CNN
	1    5900 2900
	1    0    0    -1  
$EndComp
$Comp
L CAP0603-CAP C78
U 1 1
P 10050 2700
F 0 "C78" H 9850 2600 50  0000 L BNN
F 1 "10u" H 9850 2850 50  0000 L BNN
F 2 "Capacitors_SMD:C_0805" H 10500 2550 50  0001 C CNN
F 3 "~" H 10050 2700 60  0000 C CNN
	1    10050 2700
	-1   0    0    1   
$EndComp
$Comp
L GND-RESCUE-HAMShield04 #PWR060
U 1 1
P 10300 3000
F 0 "#PWR060" H 10300 3000 30  0001 C CNN
F 1 "GND" H 10300 2930 30  0001 C CNN
F 2 "" H 10300 3000 60  0001 C CNN
F 3 "" H 10300 3000 60  0001 C CNN
	1    10300 3000
	1    0    0    -1  
$EndComp
Wire Wire Line
	10300 3000 10300 2900
Wire Wire Line
	10300 2250 10300 2600
Wire Wire Line
	10050 2500 10050 2600
Connection ~ 10300 2500
$Comp
L CAP0805 C?
U 1 1
P 10300 2800
AR Path="/561E94EB" Ref="C?"  Part="1" 
AR Path="/5220DBD9/561E94EB" Ref="C79"  Part="1" 
F 0 "C79" H 10350 2950 50  0000 L BNN
F 1 "47u" H 10360 2715 50  0000 L BNN
F 2 "mogar_modules_new:C1210P" H 10650 2650 50  0001 C CNN
F 3 "" H 10300 2800 60  0001 C CNN
	1    10300 2800
	1    0    0    -1  
$EndComp
$Comp
L CAP0603-CAP C29
U 1 1
P 9750 2700
F 0 "C29" H 9550 2600 50  0000 L BNN
F 1 "1u" H 9550 2850 50  0000 L BNN
F 2 "Capacitors_SMD:C_0402" H 10200 2550 50  0001 C CNN
F 3 "~" H 9750 2700 60  0000 C CNN
	1    9750 2700
	-1   0    0    1   
$EndComp
$Comp
L MCP16311 U2
U 1 1
P 7750 2800
F 0 "U2" H 7350 3100 60  0000 C CNN
F 1 "MCP16311" H 7750 2800 60  0000 C CNN
F 2 "Housings_DFN_QFN:DFN-8-1EP_3x2mm_Pitch0.5mm" H 7650 2800 60  0001 C CNN
F 3 "" H 7650 2800 60  0000 C CNN
	1    7750 2800
	1    0    0    -1  
$EndComp
$Comp
L CAP0603-CAP C22
U 1 1
P 8600 5550
F 0 "C22" H 8400 5450 50  0000 L BNN
F 1 "10u" H 8400 5700 50  0000 L BNN
F 2 "Capacitors_SMD:C_0805" H 9050 5400 50  0001 C CNN
F 3 "~" H 8600 5550 60  0000 C CNN
	1    8600 5550
	-1   0    0    1   
$EndComp
$Comp
L APE8865N-33-HF-3 U6
U 1 1
P 7850 5400
F 0 "U6" H 7550 5650 40  0000 C CNN
F 1 "AP2125N-3.3TRG1" H 7850 5600 40  0000 C CNN
F 2 "TO_SOT_Packages_SMD:SOT-23_Handsoldering" H 7850 5500 35  0001 C CIN
F 3 "" H 7850 5400 60  0000 C CNN
	1    7850 5400
	1    0    0    -1  
$EndComp
$Comp
L CAP0603-CAP C80
U 1 1
P 5800 4550
F 0 "C80" H 5600 4450 50  0000 L BNN
F 1 "10u" H 5600 4700 50  0000 L BNN
F 2 "Capacitors_SMD:C_0805" H 6250 4400 50  0001 C CNN
F 3 "~" H 5800 4550 60  0000 C CNN
	1    5800 4550
	-1   0    0    1   
$EndComp
$Comp
L VCC #PWR061
U 1 1
P 5800 4400
F 0 "#PWR061" H 5800 4500 30  0001 C CNN
F 1 "VCC" H 5800 4500 30  0000 C CNN
F 2 "" H 5800 4400 60  0000 C CNN
F 3 "" H 5800 4400 60  0000 C CNN
	1    5800 4400
	1    0    0    -1  
$EndComp
$Comp
L GND-RESCUE-HAMShield04 #PWR062
U 1 1
P 5800 4850
F 0 "#PWR062" H 5800 4850 30  0001 C CNN
F 1 "GND" H 5800 4780 30  0001 C CNN
F 2 "" H 5800 4850 60  0001 C CNN
F 3 "" H 5800 4850 60  0001 C CNN
	1    5800 4850
	1    0    0    -1  
$EndComp
Wire Wire Line
	5800 4850 5800 4750
Wire Wire Line
	5800 4450 5800 4400
$Comp
L CAP0603-CAP C81
U 1 1
P 6150 4550
F 0 "C81" H 5950 4450 50  0000 L BNN
F 1 "22u" H 5950 4700 50  0000 L BNN
F 2 "Capacitors_SMD:C_0805" H 6600 4400 50  0001 C CNN
F 3 "~" H 6150 4550 60  0000 C CNN
	1    6150 4550
	-1   0    0    1   
$EndComp
$Comp
L GND-RESCUE-HAMShield04 #PWR063
U 1 1
P 6150 4850
F 0 "#PWR063" H 6150 4850 30  0001 C CNN
F 1 "GND" H 6150 4780 30  0001 C CNN
F 2 "" H 6150 4850 60  0001 C CNN
F 3 "" H 6150 4850 60  0001 C CNN
	1    6150 4850
	1    0    0    -1  
$EndComp
Wire Wire Line
	6150 4850 6150 4750
$Comp
L +5V #PWR064
U 1 1
P 6150 4350
F 0 "#PWR064" H 6150 4200 60  0001 C CNN
F 1 "+5V" H 6150 4490 60  0000 C CNN
F 2 "" H 6150 4350 60  0000 C CNN
F 3 "" H 6150 4350 60  0000 C CNN
	1    6150 4350
	1    0    0    -1  
$EndComp
Wire Wire Line
	6150 4350 6150 4450
$Comp
L GND-RESCUE-HAMShield04 #PWR065
U 1 1
P 3950 2850
F 0 "#PWR065" H 3950 2850 30  0001 C CNN
F 1 "GND" H 3950 2780 30  0001 C CNN
F 2 "" H 3950 2850 60  0001 C CNN
F 3 "" H 3950 2850 60  0001 C CNN
	1    3950 2850
	1    0    0    -1  
$EndComp
Wire Wire Line
	3950 2850 3950 2750
$EndSCHEMATC
